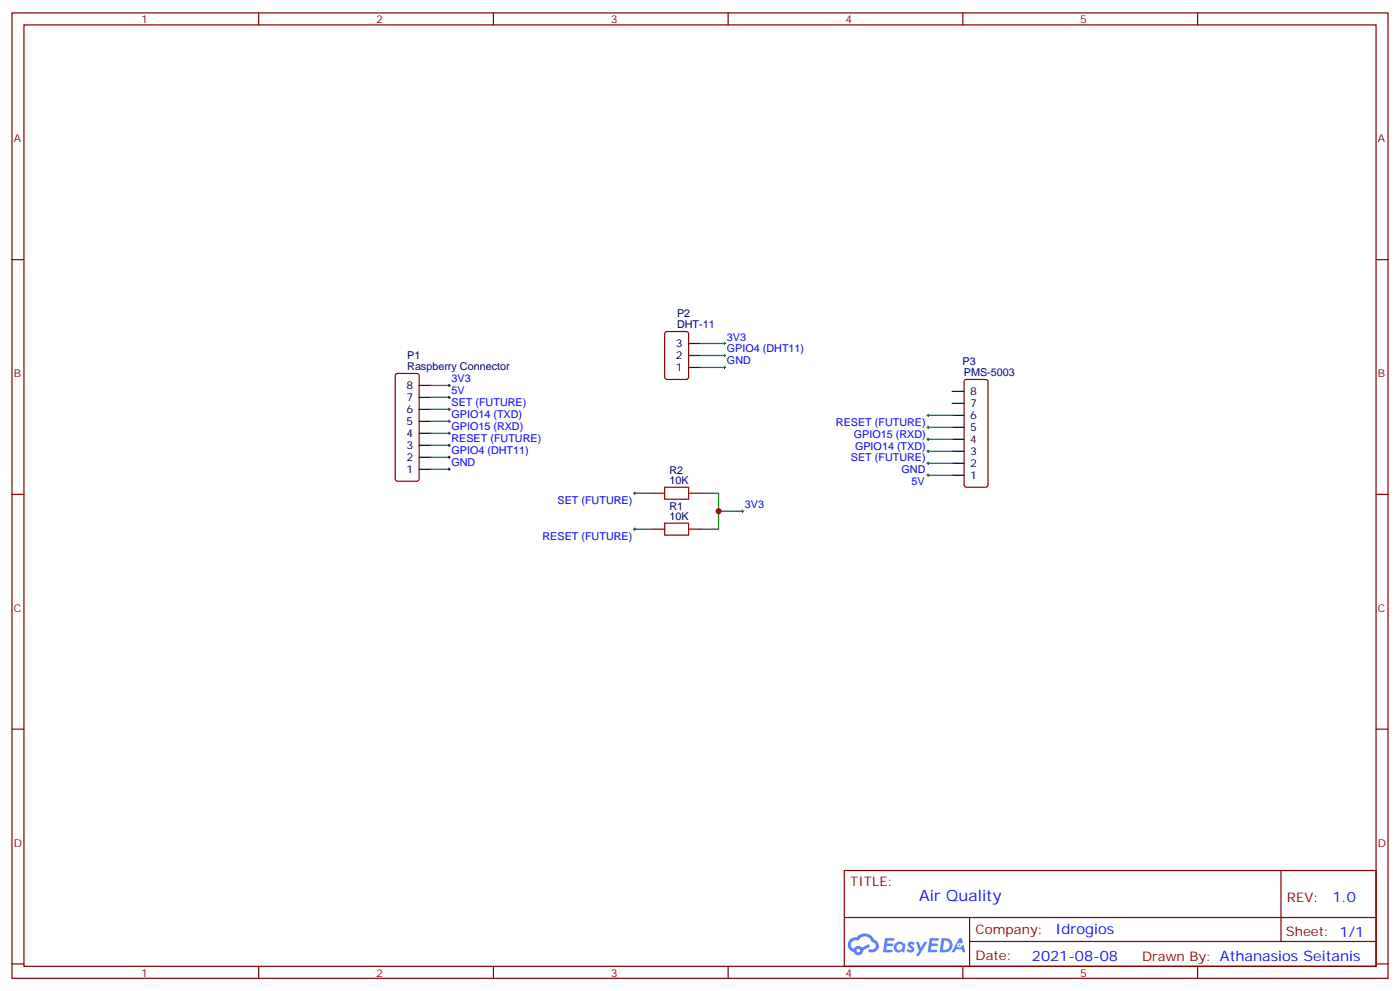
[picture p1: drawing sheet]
<svg xmlns="http://www.w3.org/2000/svg" width="412mm" height="292mm" viewBox="0 0 412 292" stroke-linecap="round" stroke-linejoin="round" font-family="sans-serif">
<g fill="none" stroke="#870000" stroke-width=".35">
<path d="M3.5 3.8h405.4v284.3h-405.4zM7.1 7.3h398.2v277.3h-398.2zM76.2 3.8v3.5M145.3 3.8v3.5M214.5 3.8v3.5M283.6 3.8v3.5M352.8 3.8v3.5M3.5 76.5h3.6M405.3 76.5h3.6M3.5 145.6h3.6M405.3 145.6h3.6M3.5 214.8h3.6"/>
<path d="M405.3 214.8h3.6M248.7 256.4h156.6v28.2h-156.6zM377.3 256.4v20.9M248.7 270.2h156.5M285.6 277.3h119.6M285.6 270.2v14.2M3.5 283.9h3.6M76.2 284.6v3.5M145.3 284.6v3.5M214.5 284.6v3.5M283.6 284.6v3.5M352.8 284.6v3.5"/>
<path d="M405.3 283.9h3.6"/>
</g>
<g fill="#5487ff">
<path d="M267.7 277.6a1.22 1.22 0 0 1 1.7 .2l-.4 .6a.47 .47 0 0 0-.3-.4 .47 .47 0 0 0-.5 .2l.1 .2a1.14 1.14 0 0 1 .8 1.8 1.14 1.14 0 0 1-1.9 0l-.2-.2 .5-.6 .7 .5a.29 .29 0 0 0 .3-.3 .29 .29 0 0 0-.2-.3 1.04 1.04 0 0 1-.6-1.7z"/>
<path d="M260.7 276.3h2.4l.3 .2-.2 .5-1.8 .1-.1 .8h1.5l.3 .4-.3 .4h-1.6l-.2 1.1h1.7l.2 .3-.2 .3-2.6 .1z"/>
<path d="M273.8 276.3h2.4l.3 .2-.1 .5-1.8 .1-.2 .8h1.6l.3 .4-.4 .4h-1.6l-.1 1.1h1.7l.2 .3-.2 .3-2.6 .1z"/>
<path d="M282.6 276.3h.7l.3 1.3-.6 .3a.69 .69 0 0 0-1 .3 .69 .69 0 0 0 .4 .9 .69 .69 0 0 0 .9-.6l.5-.2 .6 2.2h-.8l-.2-.9h-1.8l-.5 .9h-.8z"/>
<path d="M269.8 277.4h.8l.6 1.8 1.1-1.8h.9l-2.6 4.2h-.8l.9-1.5z"/>
<path d="M277.4 276.3l-.6 4.2h1.3a2.11 2.11 0 0 0 2.5-2.1 2.11 2.11 0 0 0-2.5-2.1zM278.1 277.1a1.39 1.39 0 0 1 1.7 1.4 1.39 1.39 0 0 1-1.8 1.3h-.3z"/>
<path d="M263.7 277.9a1.54 1.54 0 0 0-.1 2.2 1.54 1.54 0 0 0 2.2 .1l.6 .3 .3-2.3-.2-.3h-.4a1.49 1.49 0 0 0-2.4 0zM264 278.9a.94 .94 0 0 1 1.8 0 .94 .94 0 0 1-1.8 0z"/>
<path d="M250.4 276.7a2.18 2.18 0 0 0 1.1 3.7 1.44 1.44 0 0 0 1.6 .9 1.44 1.44 0 0 0 1.2-1.4l2-1.1-.5-.7-1.9 1a1.47 1.47 0 0 0-2.4 .4 1.39 1.39 0 0 1-.7-1.9 1.39 1.39 0 0 1 2-.5 2.12 2.12 0 0 1 2.2-1.3 2.12 2.12 0 0 1 1.9 1.7 1.14 1.14 0 0 1 1.1 1.4 1.14 1.14 0 0 1-1.7 .7 .43 .43 0 0 0-.5 .4 .43 .43 0 0 0 .4 .5 1.98 1.98 0 0 0 2.5-1.2 1.98 1.98 0 0 0-1.2-2.6 3.1 3.1 0 0 0-5.3-.6l-.9 .1zM252.3 280a.55 .55 0 0 1 1.1 0 .55 .55 0 0 1-1.1 0z"/>
<circle cx="282.6" cy="278.4" r=".26"/>
</g>
<path d="M196 97.9l.5-.3h5.6l.7 .5v13l-.4 .6-5.9 .1-.7-.5v-12.9zM116.7 110.2l.4-.2h5.7l.5 .2 .2 .5v30.3l-.3 .5-.4 .2h-5.7l-.5-.2-.2-.5v-30.3zM284.2 112l.5-.2h5.6l.5 .2 .2 .5v30.3l-.2 .5-.5 .2h-5.6l-.5-.2-.2-.5v-30.3zM192.3 155.9h3.5M192.3 145.3h3.5M202.8 155.9h3.6M202.8 145.3h3.6" fill="none" stroke="#870000" stroke-width=".35"/>
<g fill="none" stroke="#000" stroke-width=".35">
<path d="M123.5 117.1h3.5M123.5 113.5h3.5M202.8 108.2h3.6M202.8 104.7h3.6M202.8 101.2h3.6M280.5 118.8h3.5M280.5 115.3h3.5M123.5 138.2h3.5M123.5 134.7h3.5M123.5 131.2h3.5M123.5 127.6h3.5M123.5 124.1h3.5"/>
<path d="M123.5 120.6h3.5M280.5 140h3.5M280.5 136.5h3.5M280.5 132.9h3.5M280.5 129.4h3.5M280.5 125.9h3.5M280.5 122.3h3.5"/>
</g>
<path d="M195.8 154.1h7v3.5h-7zM195.8 143.5h7v3.5h-7z" fill="none" stroke="#a10000" stroke-width=".35"/>
<g fill="none" stroke="#008700" stroke-width=".35">
<path d="M127 117.1h5.3M127 113.5h5.3M206.4 108.2h7M206.4 104.7h7M206.4 101.2h7M127 138.2h5.3M127 131.2h5.3M127 127.6h5.3M127 124.1h5.3M127 120.6h5.3M127 134.7h5.3M273.4 140h7.1"/>
<path d="M273.4 136.5h7.1M273.4 132.9h7.1M273.4 129.4h7.1M273.4 125.9h7.1M273.4 122.3h7.1M187 155.9h5.3M187 145.3h5.3M206.4 145.3h5.3v10.6h-5.3M211.7 150.6h7"/>
</g>
<g fill="none" stroke="#000" stroke-width=".29">
<path d="M131.9 113.5h.7M131.9 117.1h.7M132.3 113.2v.7M132.3 116.7v.7M213.1 108.2h.7M213.1 101.2h.7M213.1 104.7h.7M213.4 100.8v.7M213.4 104.4v.7M213.4 107.9v.7M131.9 127.6h.7M131.9 124.1h.7"/>
<path d="M131.9 120.6h.7M131.9 131.2h.7M131.9 138.2h.7M131.9 134.7h.7M132.3 120.2v.7M132.3 123.8v.7M132.3 127.3v.7M132.3 130.8v.7M132.3 134.3v.7M132.3 137.9v.7M273 140h.8M273 136.5h.8"/>
<path d="M273 132.9h.8M273 129.4h.8M273 125.9h.8M273 122.3h.8M273.4 122v.7M273.4 125.5v.7M273.4 129v.8M273.4 132.6v.7M273.4 136.1v.7M273.4 139.6v.7M186.6 145.3h.7M186.6 155.9h.7"/>
<path d="M187 144.9v.7M187 155.5v.7M218.4 150.6h.7M218.7 150.2v.7"/>
</g>
<circle cx="211.7" cy="150.6" r=".88" fill="#c00"/>
<text font-size="4.6" fill="#00f" x="270.8" y="265.4">Air Quality</text>
<g font-size="4.2" fill="#00f">
<text x="392.5" y="265.7">1.0</text>
<text x="310.9" y="275.2">Idrogios</text>
<text x="304" y="283">2021-08-08</text>
</g>
<g font-size="3.9" fill="#800">
<text x="250.5" y="261">TITLE:</text>
<text x="379.1" y="265.7">REV:</text>
<text x="287.4" y="275.2">Company:</text>
<text x="378.7" y="275.8">Sheet: 1/1</text>
<text x="287.4" y="282.9">Date:</text>
<text x="336.4" y="282.9">Drawn By: Athanasios Seitanis</text>
</g>
<g font-size="3.2" fill="#800">
<text x="41.6" y="6.8">1</text>
<text x="110.8" y="6.8">2</text>
<text x="179.9" y="6.8">3</text>
<text x="249.1" y="6.8">4</text>
<text x="318.2" y="6.8">5</text>
<text x="4.1" y="41.9">A</text>
<text x="405.9" y="41.9">A</text>
<text x="4.1" y="111.1">B</text>
<text x="405.9" y="111.1">B</text>
<text x="4.1" y="180.2">C</text>
<text x="405.9" y="180.2">C</text>
<text x="4.1" y="249.3">D</text>
<text x="405.9" y="249.3">D</text>
<text x="41.6" y="287.6">1</text>
<text x="110.8" y="287.6">2</text>
<text x="179.9" y="287.6">3</text>
<text x="249.1" y="287.6">4</text>
<text x="318.2" y="287.6">5</text>
</g>
<g font-size="3.2" fill="#000080">
<text x="199.4" y="93.4">P2</text>
<text x="199.4" y="96.6">DHT-11</text>
<text x="120" y="105.8">P1</text>
<text x="283.5" y="107.5">P3</text>
<text x="120" y="108.9">Raspberry Connector</text>
<text x="283.9" y="110.7">PMS-5003</text>
<text x="197.2" y="142.5">10K</text>
<text x="197.2" y="139.5">R2</text>
<text x="197.2" y="153">10K</text>
<text x="197.2" y="150.1">R1</text>
</g>
<g font-size="3.2" fill="#00f">
<text x="214.1" y="100.3">3V3</text>
<text x="214.1" y="103.8">GPIO4 (DHT11)</text>
<text x="214.1" y="107.4">GND</text>
<text x="133" y="112.6">3V3</text>
<text x="133" y="119.7">SET (FUTURE)</text>
<text x="133" y="116.2">5V</text>
<text x="133" y="123.2">GPIO14 (TXD)</text>
<text x="246.2" y="125.3">RESET (FUTURE)</text>
<text x="133" y="126.8">GPIO15 (RXD)</text>
<text x="133" y="130.3">RESET (FUTURE)</text>
<text x="251.5" y="128.9">GPIO15 (RXD)</text>
<text x="133" y="137.3">GND</text>
<text x="133" y="133.8">GPIO4 (DHT11)</text>
<text x="250.7" y="135.9">SET (FUTURE)</text>
<text x="251.9" y="132.4">GPIO14 (TXD)</text>
<text x="265.6" y="139.5">GND</text>
<text x="268.5" y="143">5V</text>
<text x="164.2" y="148.4">SET (FUTURE)</text>
<text x="219.4" y="149.7">3V3</text>
<text x="159.8" y="159">RESET (FUTURE)</text>
</g>
<g font-size="3.2">
<text x="199.1" y="105.8">2</text>
<text x="199.1" y="102.2">3</text>
<text x="199.1" y="109.3">1</text>
<text x="119.7" y="118.1">7</text>
<text x="119.7" y="114.6">8</text>
<text x="285.8" y="119.9">7</text>
<text x="285.8" y="116.3">8</text>
<text x="119.7" y="125.2">5</text>
<text x="119.7" y="121.6">6</text>
<text x="285.8" y="123.4">6</text>
<text x="119.7" y="128.7">4</text>
<text x="285.8" y="130.5">4</text>
<text x="285.8" y="126.9">5</text>
<text x="119.7" y="135.7">2</text>
<text x="119.7" y="132.2">3</text>
<text x="285.8" y="137.5">2</text>
<text x="285.8" y="134">3</text>
<text x="119.7" y="139.3">1</text>
<text x="285.8" y="141">1</text>
</g>
</svg>
